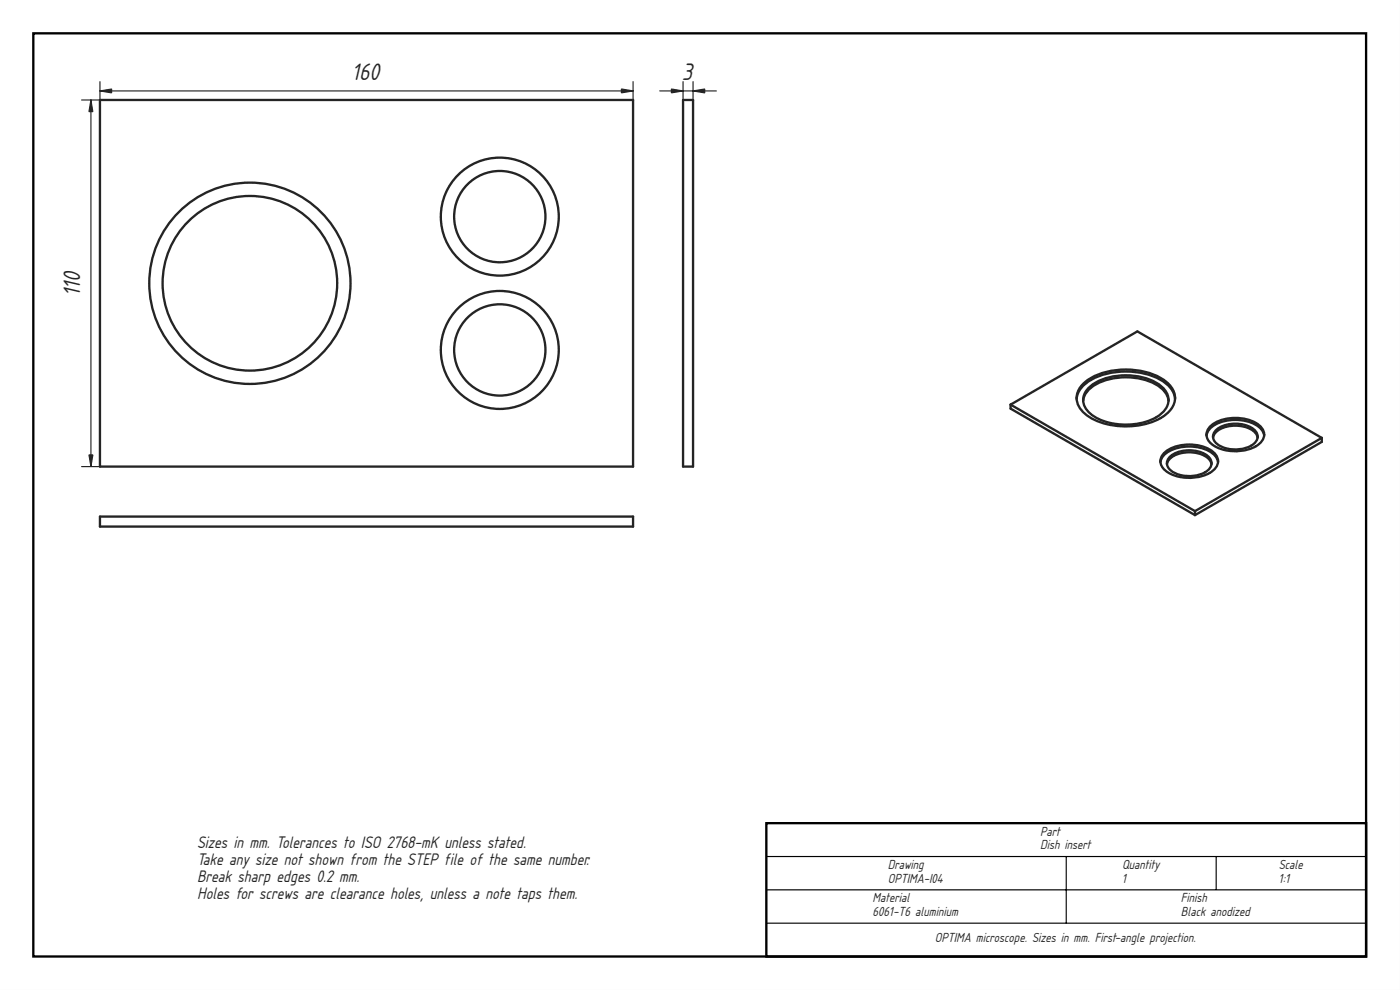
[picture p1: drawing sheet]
<svg xmlns="http://www.w3.org/2000/svg" width="420mm" height="297mm" viewBox="0 0 420 297" stroke-linecap="round" stroke-linejoin="round" font-family="sans-serif">
<path d="M0 0h420v297h-420zM0 0v297h420v-297z" fill="#000"/>
<path d="M10 10h400v277h-400zM230 247h180v40h-180z" fill="none" stroke="#000" stroke-width=".7" stroke-linecap="butt"/>
<path d="M230 257h180M320 257v20M365 257v10M230 267h180M230 277h180" fill="none" stroke="#000" stroke-width=".35"/>
<g fill="#fff">
<path d="M30 30h160v110h-160z" fill-rule="evenodd"/>
<circle cx="75" cy="85" r="30.2"/>
<circle cx="75" cy="85" r="26.2"/>
<circle cx="150" cy="105" r="17.7"/>
<circle cx="150" cy="65" r="17.7"/>
<circle cx="150" cy="65" r="13.7"/>
<circle cx="150" cy="105" r="13.7"/>
</g>
<g fill="none" stroke="#212529" stroke-width=".7">
<path d="M30 30h160v110h-160z"/>
<circle cx="150" cy="65" r="17.7"/>
<circle cx="150" cy="65" r="13.7"/>
<circle cx="75" cy="85" r="30.2"/>
<circle cx="75" cy="85" r="26.2"/>
<circle cx="150" cy="105" r="17.7"/>
<circle cx="150" cy="105" r="13.7"/>
</g>
<path d="M24.5 30h5.6M27.3 30v110M30 27.3h160M30 24.5v115.5M190 24.5v115.5M24.5 140h5.6" fill="none" stroke="#212529" stroke-width=".35"/>
<g fill="#212529" stroke="#212529" stroke-width=".35">
<path d="M186.5 26.7l3.5 .6-3.5 .6z"/>
<path d="M30 27.3l3.5-.6v1.2z"/>
<path d="M26.7 136.5h1.2l-.6 3.5z"/>
<path d="M27.3 30l.6 3.5h-1.2z"/>
</g>
<path d="M30 155h160v3h-160z" fill-rule="evenodd" fill="#fff"/>
<path d="M30 155h160v3h-160z" fill="none" stroke="#212529" stroke-width=".7"/>
<path d="M205 30h3v110h-3z" fill-rule="evenodd" fill="#fff"/>
<path d="M205 30h3v110h-3z" fill="none" stroke="#212529" stroke-width=".7"/>
<path d="M198 27.3h17M205 24.5v115.5M208 24.5v115.5" fill="none" stroke="#212529" stroke-width=".35"/>
<g fill="#212529" stroke="#212529" stroke-width=".35">
<path d="M208 27.3l3.5-.6v1.2z"/>
<path d="M201.5 26.7l3.5 .6-3.5 .6z"/>
</g>
<g fill="#fff">
<path d="M303.3 121.4l38-22 55.4 32v1.2l-38.1 22-55.3-32z" fill-rule="evenodd"/>
<path d="M303.3 121.4l38-22 55.4 32-38.1 22z" fill-rule="evenodd"/>
<path d="M325.4 114.8a21.4 21.4 0 0 1 19-3.1 11.5 11.5 0 0 1 7.9 5.8 6.1 6.1 0 0 1-3.1 7.4 22.6 22.6 0 0 1-22.5 .1 6.2 6.2 0 0 1-3.2-7.5l.5-1z" fill-rule="evenodd"/>
<path d="M324.8 116.1a18.7 18.7 0 0 1 14.8-4.6 16 16 0 0 1 12.1 5.4 5.3 5.3 0 0 1-1.8 7.4 22.3 22.3 0 0 1-22.2 1.3 7.7 7.7 0 0 1-4.6-5.9 6 6 0 0 1 1.7-3.6z" fill-rule="evenodd"/>
<path d="M326.6 116.5a17 17 0 0 1 14.4-3.7 12.8 12.8 0 0 1 8.8 4.5 5.1 5.1 0 0 1-2 7.4 19.5 19.5 0 0 1-20-.1 5 5 0 0 1-1.2-8.1z" fill-rule="evenodd"/>
<path d="M326.7 116.9a18.3 18.3 0 0 1 17.1-2.9 9.3 9.3 0 0 1 6.7 5.4 5.6 5.6 0 0 1-3.6 5.8 19.7 19.7 0 0 1-19.1-.6 4.8 4.8 0 0 1-2.2-6.1z" fill-rule="evenodd"/>
<path d="M349.6 135.7a12.7 12.7 0 0 1 14.6 0 3.5 3.5 0 0 1-.6 5.8 12.9 12.9 0 0 1-14-.4 3.3 3.3 0 0 1 0-5.4z" fill-rule="evenodd"/>
<path d="M363.5 127.7a12.7 12.7 0 0 1 14.5 0 3.5 3.5 0 0 1-.5 5.8 12.9 12.9 0 0 1-14-.4 3.3 3.3 0 0 1 0-5.4z" fill-rule="evenodd"/>
<path d="M349.2 136.7a12.3 12.3 0 0 1 15.4 0 2.96 2.96 0 0 1-1 4.8 12.9 12.9 0 0 1-14-.4 2.81 2.81 0 0 1-.4-4.4z" fill-rule="evenodd"/>
<path d="M363.1 128.7a12.3 12.3 0 0 1 15.3 0 2.96 2.96 0 0 1-.9 4.8 12.9 12.9 0 0 1-14-.4 2.81 2.81 0 0 1-.4-4.4z" fill-rule="evenodd"/>
<path d="M351 137.2a9.5 9.5 0 0 1 11.9 0 2.76 2.76 0 0 1-1.3 4.5 9.9 9.9 0 0 1-10.6-.8 2.5 2.5 0 0 1 0-3.7z" fill-rule="evenodd"/>
<path d="M364.8 129.2a9.5 9.5 0 0 1 11.9 0 2.76 2.76 0 0 1-1.2 4.5 9.9 9.9 0 0 1-10.6-.8 2.5 2.5 0 0 1-.1-3.7z" fill-rule="evenodd"/>
<path d="M351.3 137.5a9.9 9.9 0 0 1 11.2 0 2.23 2.23 0 0 1-.3 3.9 9.9 9.9 0 0 1-11.2-.5 2.01 2.01 0 0 1 .3-3.4z" fill-rule="evenodd"/>
<path d="M365.1 129.5a9.9 9.9 0 0 1 11.2 0 2.23 2.23 0 0 1-.3 3.9 9.9 9.9 0 0 1-11.1-.5 2.01 2.01 0 0 1 .2-3.4z" fill-rule="evenodd"/>
<path d="M303.3 121.4l55.3 32v1.2l-55.3-32z" fill-rule="evenodd"/>
<path d="M358.6 153.4l38.1-22v1.2l-38.1 22z" fill-rule="evenodd"/>
<path d="M325.4 114.8a21.4 21.4 0 0 1 19-3.1 11.5 11.5 0 0 1 7.9 5.8l.3 2.2a8.4 8.4 0 0 0-5.7-6.4 22.9 22.9 0 0 0-20.4 1.2 7 7 0 0 0-3.4 5.2v-.1a6.1 6.1 0 0 1 2.3-4.8z" fill-rule="evenodd"/>
<path d="M326.6 116.5a17 17 0 0 1 14.4-3.7 12.8 12.8 0 0 1 8.8 4.5 4.6 4.6 0 0 1 .9 3 7.7 7.7 0 0 0-5.7-5.8 19.7 19.7 0 0 0-17.5 1.7 6 6 0 0 0-2.4 4.1v-.1a4.9 4.9 0 0 1 1.5-3.7z" fill-rule="evenodd"/>
<path d="M349.6 135.7a12.7 12.7 0 0 1 14.6 0 3.4 3.4 0 0 1 1.3 3 6.1 6.1 0 0 0-5.1-4.3 12.3 12.3 0 0 0-11.2 2.3l-.8 1.3-.1 .7v-.2a3.5 3.5 0 0 1 1.3-2.8z" fill-rule="evenodd"/>
<path d="M363.5 127.7a12.7 12.7 0 0 1 14.5 0 3.4 3.4 0 0 1 1.4 3 6.1 6.1 0 0 0-5.1-4.3 12.3 12.3 0 0 0-11.2 2.3l-.8 1.3-.2 .7v-.2a3.5 3.5 0 0 1 1.4-2.8z" fill-rule="evenodd"/>
<path d="M351 137.2a9.5 9.5 0 0 1 11.9 0l.6 1.2 .1 .9a5.6 5.6 0 0 0-5.6-3.5 8.5 8.5 0 0 0-7.2 2.2l-.6 1.3 .1-.9z" fill-rule="evenodd"/>
<path d="M364.8 129.2a9.5 9.5 0 0 1 11.9 0l.7 1.2v.9a5.6 5.6 0 0 0-5.5-3.5 8.5 8.5 0 0 0-7.3 2.2l-.5 1.3v-.9z" fill-rule="evenodd"/>
</g>
<g fill="none" stroke="#212529" stroke-width=".7">
<path d="M323.1 119.7a8.4 8.4 0 0 1 5.7-6.4 22.9 22.9 0 0 1 20.4 1.2 7 7 0 0 1 3.4 5.2M325.4 114.8a21.4 21.4 0 0 1 19-3.1 11.5 11.5 0 0 1 7.9 5.8 6.2 6.2 0 0 1-3.1 7.4 22.5 22.5 0 0 1-22.8-.1 5.9 5.9 0 0 1-1.8-9.1zM326.6 116.5a17 17 0 0 1 14.4-3.7 12.8 12.8 0 0 1 8.8 4.5 5.2 5.2 0 0 1-2 7.4 19.4 19.4 0 0 1-20.2-.3 5 5 0 0 1-1-7.9zM303.3 121.4v1.2l55.3 32M303.3 121.4l38-22 55.4 32M303.3 121.4l55.3 32M325.1 120.3a7.7 7.7 0 0 1 5.6-5.8 19.7 19.7 0 0 1 17.5 1.7 6 6 0 0 1 2.5 4.1M348.3 138.7a6.1 6.1 0 0 1 5.1-4.3 12.3 12.3 0 0 1 11.2 2.3l.8 1.3 .1 .7M349.6 135.7a12.7 12.7 0 0 1 14.6 0 3.5 3.5 0 0 1-.5 5.8 12.8 12.8 0 0 1-14.3-.6 3.3 3.3 0 0 1 .2-5.2zM350.2 139.3a5.6 5.6 0 0 1 5.6-3.5 8.5 8.5 0 0 1 7.2 2.2l.6 1.3M351 137.2a9.5 9.5 0 0 1 11.9 0 2.78 2.78 0 0 1-1.3 4.5 9.7 9.7 0 0 1-10.7-1.1 2.47 2.47 0 0 1 .1-3.4zM362.1 130.7a6.1 6.1 0 0 1 5.1-4.3 12.3 12.3 0 0 1 11.2 2.3l.8 1.3 .2 .7"/>
<path d="M363.5 127.7a12.7 12.7 0 0 1 14.5 0 3.5 3.5 0 0 1-.5 5.8 12.8 12.8 0 0 1-14.3-.6 3.3 3.3 0 0 1 .3-5.2zM364.1 131.3a5.6 5.6 0 0 1 5.5-3.5 8.5 8.5 0 0 1 7.3 2.2l.5 1.3M364.8 129.2a9.5 9.5 0 0 1 11.9 0 2.78 2.78 0 0 1-1.2 4.5 9.7 9.7 0 0 1-10.8-1 2.47 2.47 0 0 1 .1-3.5zM396.7 131.4l-38.1 22M396.7 131.4v1.2l-38.1 22M358.6 153.4v1.2"/>
</g>
<g font-size="6.7" fill="#212529">
<text x="105.7" y="24.1">160</text>
<text x="204.7" y="24.1">3</text>
<text x="24.1" y="88.8" transform="rotate(-90 24.1 88.8)">110</text>
</g>
<g font-size="4.7" fill="#212529">
<text x="59.1" y="254.3">Sizes in mm. Tolerances to ISO 2768-mK unless stated.</text>
<text x="59.1" y="259.4">Take any size not shown from the STEP file of the same number.</text>
<text x="59.1" y="264.5">Break sharp edges 0.2 mm.</text>
<text x="59.1" y="269.6">Holes for screws are clearance holes, unless a note taps them.</text>
</g>
<g font-size="3.7" fill="#212529">
<text x="312.2" y="250.7">Part</text>
<text x="312.2" y="254.8">Dish insert</text>
<text x="266.5" y="260.7">Drawing</text>
<text x="336.7" y="260.7">Quantity</text>
<text x="383.8" y="260.7">Scale</text>
<text x="266.5" y="264.8">OPTIMA-I04</text>
<text x="336.7" y="264.8">1</text>
<text x="383.8" y="264.8">1:1</text>
<text x="261.9" y="270.7">Material</text>
<text x="261.9" y="274.8">6061-T6 aluminium</text>
<text x="354.4" y="270.7">Finish</text>
<text x="354.4" y="274.8">Black anodized</text>
<text x="280.6" y="282.7">OPTIMA microscope. Sizes in mm. First-angle projection.</text>
</g>
</svg>
